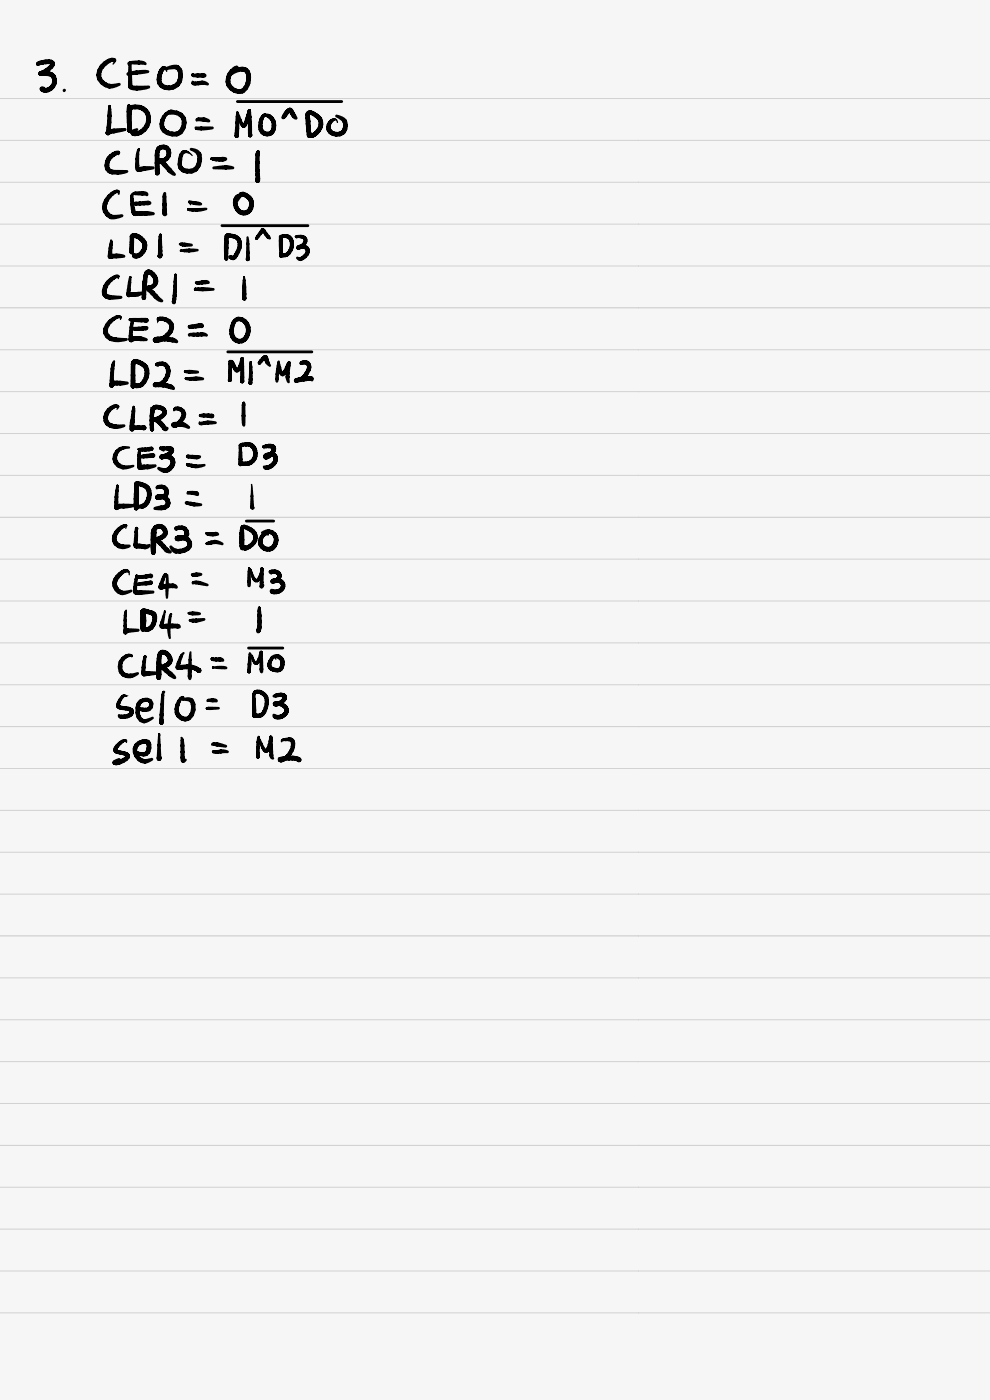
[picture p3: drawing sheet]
<svg xmlns="http://www.w3.org/2000/svg" width="210mm" height="297mm" viewBox="0 0 210 297" stroke-linecap="round" stroke-linejoin="round" font-family="sans-serif">
<path d="M0 0h210v297h-210z" fill="#f8f7e8"/>
<g fill="none" stroke="#d0d2d3" stroke-width=".21">
<path d="M-.1 38.7h210.1M-.1 29.8h210.1M-.1 20.9h210.1M-.1 56.4h210.1M-.1 47.5h210.1M-.1 74.2h210.1M-.1 65.3h210.1M-.1 92h210.1M-.1 83.1h210.1M-.1 100.8h210.1M-.1 118.6h210.1M-.1 109.7h210.1"/>
<path d="M-.1 136.4h210.1M-.1 127.5h210.1M-.1 145.3h210.1M-.1 154.1h210.1M-.1 171.9h210.1M-.1 163h210.1M-.1 198.6h210.1M-.1 189.7h210.1M-.1 180.8h210.1M-.1 216.3h210.1M-.1 207.4h210.1M-.1 234.1h210.1"/>
<path d="M-.1 225.2h210.1M-.1 243h210.1M-.1 251.9h210.1M-.1 278.5h210.1M-.1 269.6h210.1M-.1 260.7h210.1"/>
</g>
<g fill="#000">
<path d="M54.5 32l-.1 .3 .1 .5a.41 .41 0 0 0 .6-.1 .41 .41 0 0 0 0-.5l-.2-.3zM54.3 32.3a.45 .45 0 0 0 .9 0 .45 .45 0 0 0-.9 0zM54.5 32l-.3 .5a.52 .52 0 0 0 .4 .7 .52 .52 0 0 0 .5-.7 .44 .44 0 0 0-.1-.5 .44 .44 0 0 0-.5 0zM54.3 32.5l-.2 1.7a.53 .53 0 0 0 .5 .8 .53 .53 0 0 0 .5-.8v-1.2a.49 .49 0 0 0-.2-.6 .49 .49 0 0 0-.6 .1zM54.2 34.2l-.1 1.1a.99 .99 0 0 0 .5 1.4l.3-.1a1.33 1.33 0 0 0 .2-1.3 .99 .99 0 0 0-.5-1.3zM54.3 35.8a1.32 1.32 0 0 0 .1 1.7 .54 .54 0 0 0 .7-.1 .54 .54 0 0 0 0-.7v-.3a.56 .56 0 0 0-.1-.6 .56 .56 0 0 0-.7 0zM54.4 36.7a1.33 1.33 0 0 0 .1 1.6 .65 .65 0 0 0 .7-.2 .65 .65 0 0 0 0-.8 .55 .55 0 0 0-.2-.6 .55 .55 0 0 0-.6 0zM54.4 37.5l-.2 .7a.53 .53 0 0 0 .7 .5 .53 .53 0 0 0 .3-.8 .49 .49 0 0 0-.8-.4zM54.2 38.3a.5 .5 0 0 0 1 0 .5 .5 0 0 0-1 0zM54.2 38.3a.5 .5 0 0 0 1 0 .5 .5 0 0 0-1 0zM54.5 37.6a.56 .56 0 0 0-.2 .8 .56 .56 0 0 0 .8 .2 .62 .62 0 0 0 0-.7 .62 .62 0 0 0-.6-.3z"/>
<path d="M51.5 85.4v.1a.22 .22 0 0 0 .1 .3 .22 .22 0 0 0 .3-.1l-.1-.4zM51.5 85.5a.25 .25 0 0 0 .5 0 .25 .25 0 0 0-.5 0zM51.4 85.6a.32 .32 0 0 0 .6 0 .32 .32 0 0 0-.6 0zM51.5 85.4a.44 .44 0 0 0-.2 .7 .44 .44 0 0 0 .7-.1 .43 .43 0 0 0 0-.5 .43 .43 0 0 0-.5-.1zM51.4 85.7l-.2 2.5a.41 .41 0 0 0 .5 .4 .41 .41 0 0 0 .4-.4v-1.4a1.26 1.26 0 0 0-.2-1.2zM51.3 88l-.1 .9a1.59 1.59 0 0 0 .5 1.6l.3-.3 .1-2a.41 .41 0 0 0-.3-.4 .41 .41 0 0 0-.5 .2z"/>
<path d="M39.5 104.5a.4 .4 0 0 0 .8 0 .4 .4 0 0 0-.8 0zM39.8 104.3a.35 .35 0 0 0 .1 .6l.6 .1a.49 .49 0 0 0 .5-.1 .49 .49 0 0 0 .2-.5 1.25 1.25 0 0 0-1.4-.1zM40.4 104.3a.6 .6 0 0 0 .2 .7 .6 .6 0 0 0 .7 .1 .5 .5 0 0 0 .7-.4 .5 .5 0 0 0-.6-.5l-.6-.1zM41.2 104.4a.62 .62 0 0 0 .7 .8 .53 .53 0 0 0 .4-.6 .53 .53 0 0 0-.7-.4z"/>
<path d="M43.9 148.4l-.1 .4h.3a.29 .29 0 0 0 .4-.3 .29 .29 0 0 0-.4-.2zM44 148.4a.53 .53 0 0 0 .1 .5 .53 .53 0 0 0 .6 .1 .49 .49 0 0 0 .8-.2 .49 .49 0 0 0-.4-.7zM44.9 148.2a.5 .5 0 0 0-.1 .7 .5 .5 0 0 0 .7 .1 .44 .44 0 0 0 .7-.2 .44 .44 0 0 0-.4-.6z"/>
</g>
<path d="M50.4 21.5h22.1M47.1 47.9h18.2M48.3 74.7h17.9M52.3 110.5h5.7M52.7 137.5h7.3" fill="none" stroke="#000" stroke-width=".6"/>
<text font-size="12.3" x="48.6" y="70">d</text>
<text font-size="12.1" x="50.5" y="105.3">P3</text>
<text font-size="12" x="52.4" y="131.6">M3</text>
<text font-size="6.5" x="24.5" y="152.3">sel0</text>
<text font-size="6.3" x="21.5" y="63.2">CLR1=</text>
<text font-size="6.1" x="22.4" y="27.5">LDO MOVDO</text>
<g font-size="6">
<text x="37.8" y="54">DIVD3</text>
<text x="23.7" y="160.9">sell=</text>
</g>
<g font-size="5.9">
<text x="20.4" y="17.8">CEO</text>
<text x="7.5" y="18.2">3.</text>
</g>
<text font-size="5.8" x="23.7" y="116.4">CLR3</text>
<g font-size="5.7">
<text x="22.2" y="36.1">CLRO 1</text>
<text x="23.2" y="81.6">LD2 MIVM2</text>
</g>
<g font-size="5.6">
<text x="21.6" y="45.4">CE1</text>
<text x="26.1" y="134.3">LDK=</text>
<text x="25" y="143.1">CLR4</text>
</g>
<text font-size="5.5" x="23.8" y="125.8">CEK=</text>
<g font-size="5.3">
<text x="21.8" y="71.7">CE2=</text>
<text x="24.2" y="107.1">LD3</text>
<text x="53.4" y="151.3">D3</text>
</g>
<g font-size="5.2">
<text x="40.4" y="18.7">0</text>
<text x="21.9" y="90.5">CLR2</text>
</g>
<g font-size="5">
<text x="23.8" y="99.2">CE3=</text>
<text x="44.7" y="160.7">M2</text>
</g>
<text font-size="4.9" x="43.4" y="115.9">DO</text>
<g font-size="4.7">
<text x="22.8" y="53.8">D1</text>
<text x="41.9" y="89.5">1</text>
</g>
<g font-size="4.3">
<text x="39.7" y="44.7">0</text>
<text x="44.8" y="142">MO</text>
</g>
<text font-size="2.9" x="39" y="106.8">=</text>
<text font-size="2.3" x="43.4" y="150.3">=</text>
</svg>
